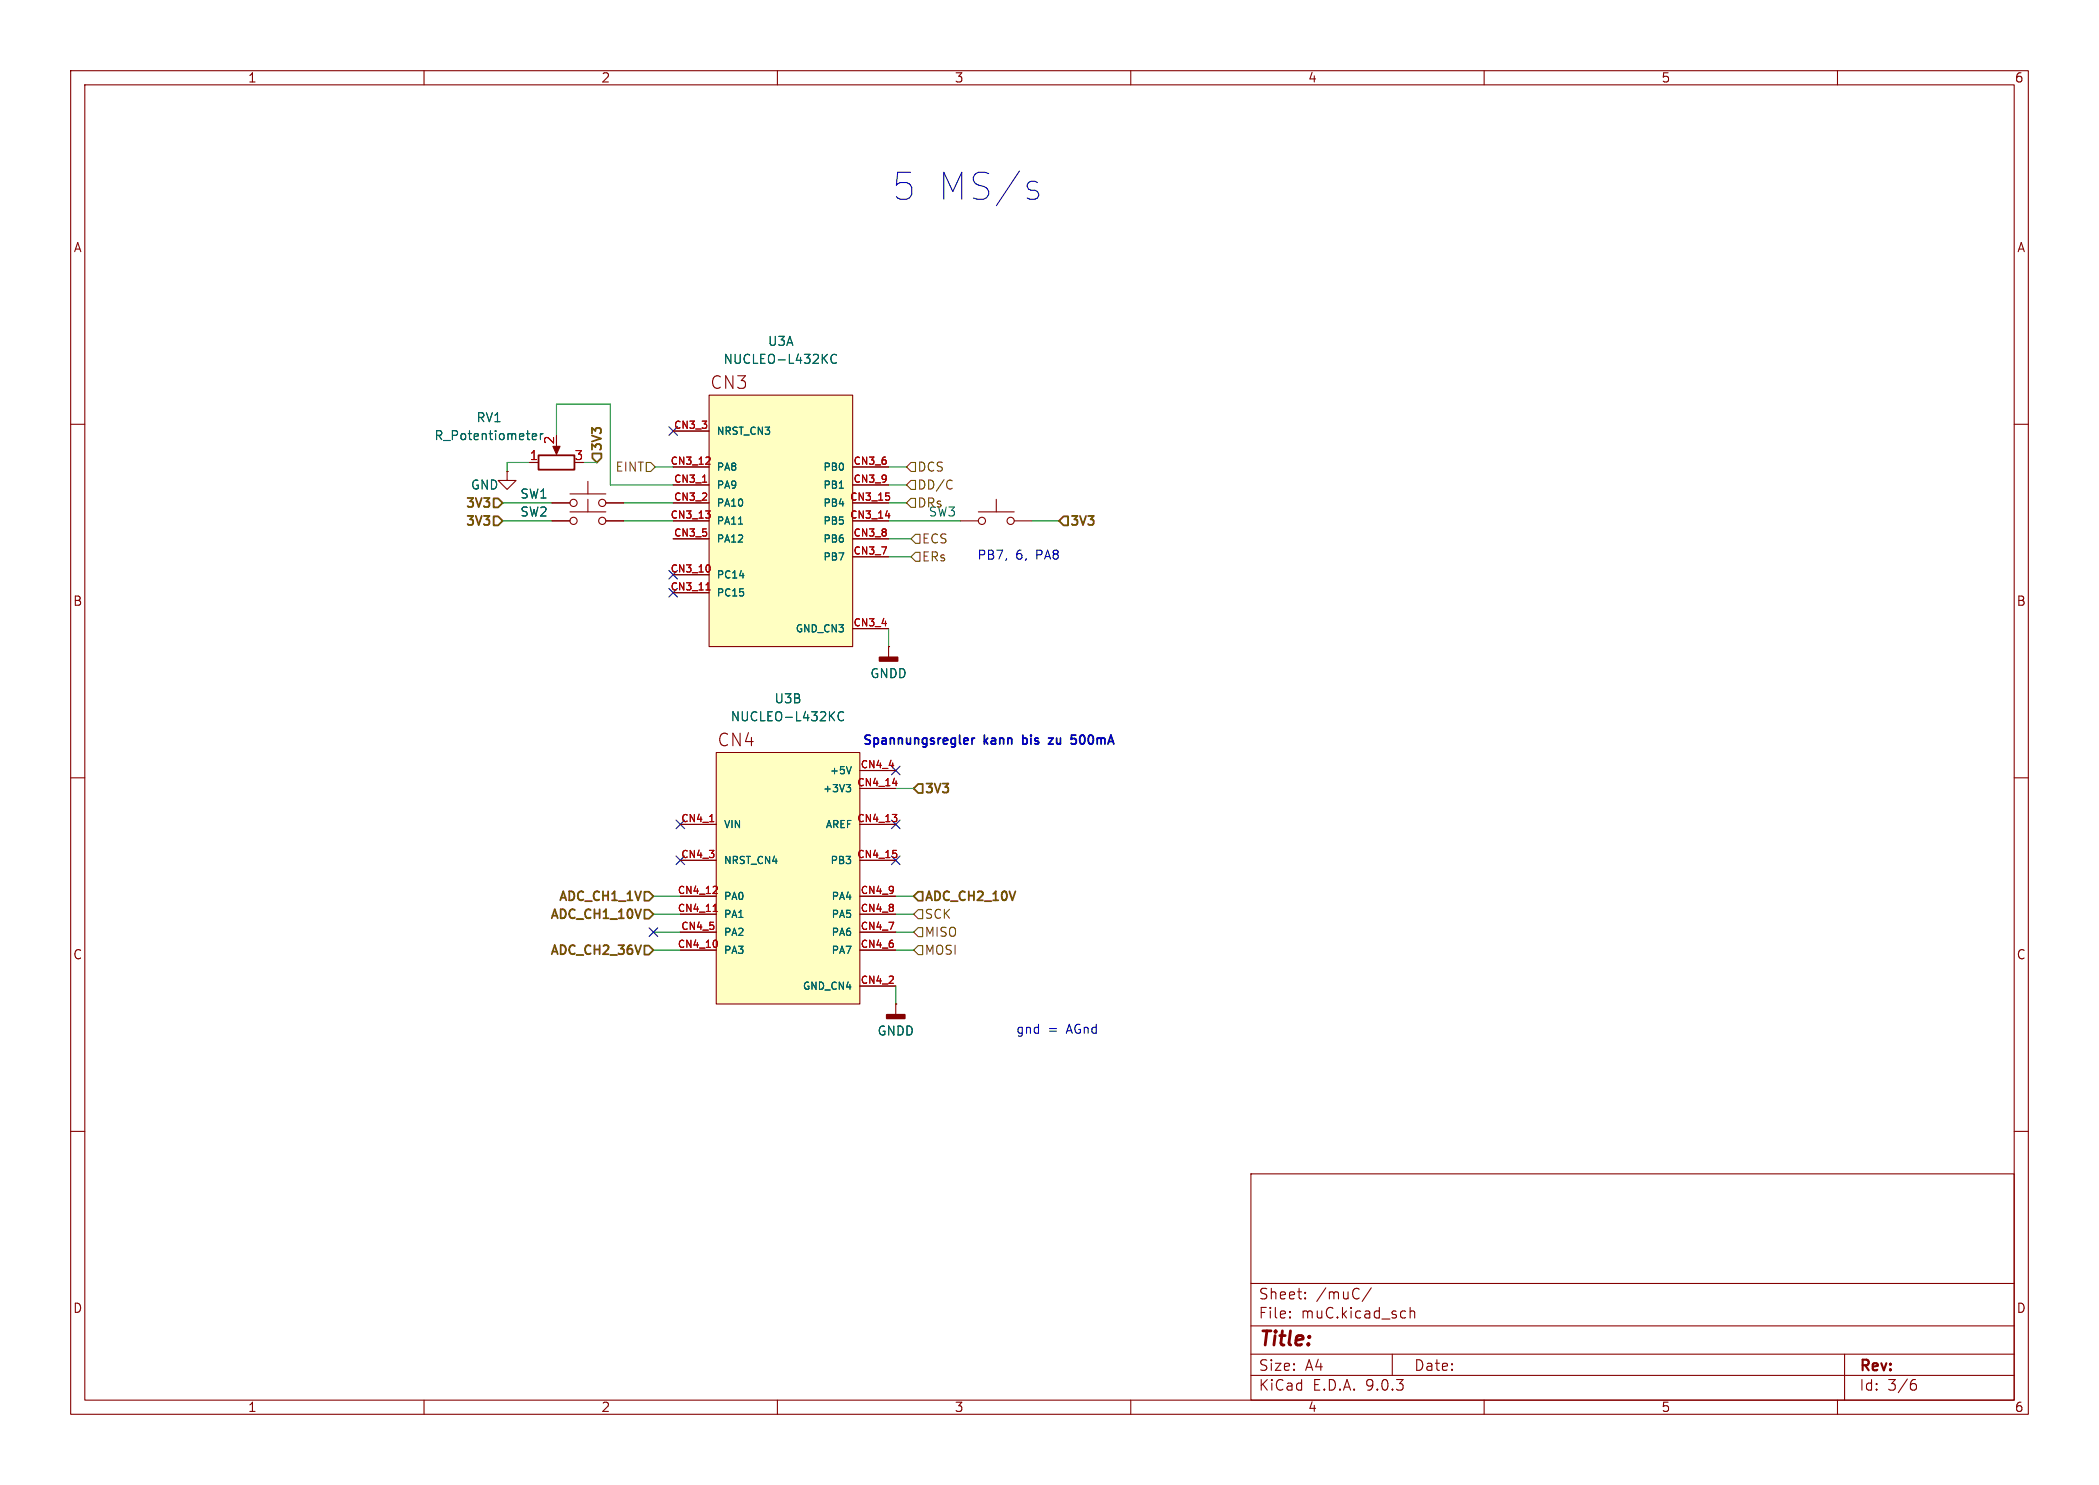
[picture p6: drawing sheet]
<svg xmlns="http://www.w3.org/2000/svg" width="297mm" height="210mm" viewBox="0 0 297 210" stroke-linecap="round" stroke-linejoin="round" font-family="sans-serif">
<g fill="none" stroke="#840000" stroke-width=".15">
<path d="M10 10h277v190h-277zM12 12h273v186h-273zM60 10v2M110 10v2M160 10v2M210 10v2M260 10v2M10 60h2M71.8 66.7v1.2h1.2l-1.2 1.3-1.3-1.3h1.3M71.8 66.7h.1M74.9 65.4h1.3M78.1 73.7h2.5"/>
<path d="M78.1 71.1h2.5M78.7 62.9v1M80.6 72.4h5.1M80.6 69.9h5.1M83.2 68.1v1.8M83.2 70.6v1.8M85.7 73.7h2.6M85.7 71.1h2.6M285 60h2M10 110h2M285 110h2M126.7 142h.1"/>
<path d="M126.7 142v1.5M10 160h2M177 166h108v32h-108zM285 160h2M60 198v2M110 198v2M160 198v2M177 194.5h108M177 191.5h108M177 187.5h108M177 181.5h108M182.5 186.3h.1l-.1 .1"/>
<path d="M182.5 186.3v.1M182.5 185.5v.1M182.5 185.5h.1l-.1 .1M184.7 183.6v.1M184.7 183.6h-.1l.1 .1M184.7 182.8v.1M184.7 182.8h-.1l.1 .1M194 182.1l-1.3 2M197 191.5v3M199.5 184.9v1.5M199.5 185.5a.37 .37 0 0 1 .7 .1v.8M210 198v2"/>
<path d="M260 198v2M261 191.5v6.5M270.6 195.7h.4l.2 .3-.1 .5-.2 .1h-.3M271 195.1l-.4 .1"/>
<circle cx="81.2" cy="71.1" r=".51"/>
<circle cx="81.2" cy="73.7" r=".51"/>
<circle cx="85.2" cy="71.1" r=".51"/>
<circle cx="85.2" cy="73.7" r=".51"/>
</g>
<path d="M76.2 64.4h5.1v2h-5.1z" fill="none" stroke="#840000" stroke-width=".25"/>
<path d="M78.2 63.1h1l-.5 1.2z" fill="#840000" stroke="#840000" stroke-width=".15"/>
<path d="M75.3 61.8l.6-.2v-.2l-.4-.1-.2 .2 .1 .6h.5M76.5 61.3v.9M76.8 61.3l-.2 .1-.1 .2" fill="none" stroke="#006464" stroke-width=".15"/>
<path d="M125.5 143.5h2.5v.5h-2.5z" fill="#840000" stroke="#840000" stroke-width=".25"/>
<path d="M100.3 55.9h20.3v35.5h-20.3z" fill="#ffffc2"/>
<g fill="none" stroke="#840000" stroke-width=".15">
<path d="M100.3 55.9h20.3v35.5h-20.3zM95.2 61h5.1M95.2 66h5.1M95.2 68.6h5.1M95.2 71.1h5.1M95.2 73.7h5.1M95.2 76.2h5.1M120.6 66h5.1M120.6 68.6h5.1M120.6 71.1h5.1M120.6 73.7h5.1M120.6 76.2h5.1"/>
<path d="M120.6 78.7h5.1M135.9 73.7h2.5M138.4 72.4h5.1M141 70.6v1.8M143.5 73.7h2.5M95.2 81.3h5.1M95.2 83.8h5.1M120.6 88.9h5.1M125.7 91.4h.1M125.7 91.4v1.6"/>
<circle cx="138.9" cy="73.7" r=".51"/>
<circle cx="143" cy="73.7" r=".51"/>
</g>
<path d="M99.4 68.2h.6M99.8 72.3h.7l-.4 .3M100.4 64.7l.1 .1-.1 .3-.6 .6h.7M100.4 72.7l.1 .1-.1 .4M100.4 80l.1 .3-.1 .5M125.3 72.9h.6M125.3 69.7h.5M125.8 70.2l.1 .1-.1 .4M99.9 83.4h.6" fill="none" stroke="#a90000" stroke-width=".15"/>
<path d="M118.4 50.2a.51 .51 0 0 0-.7 0 .51 .51 0 0 0-.1 .6 .48 .48 0 0 0 .2 .5 .48 .48 0 0 0 .6 0M104.5 74.1h.6M118.8 69h.5" fill="none" stroke="#006464" stroke-width=".15"/>
<path d="M124.5 93h2.5v.5h-2.5z" fill="#840000" stroke="#840000" stroke-width=".25"/>
<path d="M101.3 106.4h20.4v35.6h-20.4z" fill="#ffffc2"/>
<g fill="none" stroke="#840000" stroke-width=".15">
<path d="M71.8 66.7h.1M74.9 65.4h1.3M78.1 71.1h2.5M78.1 73.7h2.5M85.7 71.1h2.6M85.7 73.7h2.6M95.2 61h5.1M95.2 66h5.1M95.2 68.6h5.1M95.2 71.1h5.1M95.2 73.7h5.1M95.2 76.2h5.1"/>
<path d="M120.6 66h5.1M120.6 68.6h5.1M120.6 71.1h5.1M120.6 73.7h5.1M120.6 76.2h5.1M120.6 78.7h5.1M95.2 81.3h5.1M95.2 83.8h5.1M120.6 88.9h5.1M125.7 91.4h.1M96.3 116.6h5M101.3 106.4h20.4v35.6h-20.4z"/>
<path d="M121.7 116.6h5M121.7 109h5M121.7 111.5h5M96.3 121.7h5M96.3 126.7h5M96.3 129.3h5M96.3 131.8h5M96.3 134.4h5M121.7 121.7h5M121.7 126.7h5M121.7 129.3h5M121.7 131.8h5"/>
<path d="M121.7 134.4h5M121.7 139.4h5M126.7 142h.1"/>
</g>
<g fill="none" stroke="#a90000" stroke-width=".15">
<path d="M99.4 68.2h.6M99.8 72.3h.7l-.4 .3M100.4 64.7l.1 .1-.1 .3-.6 .6h.7M100.4 72.7l.1 .1-.1 .4M100.4 80l.1 .3-.1 .5M125.3 72.9h.6M125.3 69.7h.5M125.8 70.2l.1 .1-.1 .4M99.9 83.4h.6M100.4 116.2h.6M126.3 115.2h.6l-.3 .4M126.3 110.8h.6"/>
<path d="M126.8 115.6l.1 .2-.1 .4M100.9 128.9h.6M101.4 125.4l.1 .1-.1 .3-.5 .6h.6M101.4 133.1l.1 .3-.1 .5M126.4 120.3h.4M126.8 120.7l.1 .1-.1 .4"/>
</g>
<path d="M118.4 50.2a.51 .51 0 0 0-.7 0 .51 .51 0 0 0-.1 .6 .48 .48 0 0 0 .2 .5 .48 .48 0 0 0 .6 0M75.3 61.8l.6-.2v-.2l-.4-.1-.2 .2 .1 .6h.5M76.5 61.3v.9M76.8 61.3l-.2 .1-.1 .2M104.5 74.1h.6M118.8 69h.5M119.4 100.8a.51 .51 0 0 0-.7 0 .51 .51 0 0 0-.1 .6 .48 .48 0 0 0 .2 .5 .48 .48 0 0 0 .6-.1M119.7 111h.7l-.4 .3 .3 .1 .1 .4-.2 .2h-.3M120.5 108.4l-.4 1" fill="none" stroke="#006464" stroke-width=".15"/>
<path d="M91.4 65.4h.7l.6 .6-.6 .7h-.7zM128.9 78.7l.6-.6h.7v1.3h-.7zM128.9 70.5h.6v1.3h-.6l-.6-.7zM128.9 67.9h.6v1.3h-.6l-.6-.6zM128.9 76.2l.6-.6h.7v1.2h-.7zM128.9 65.4h.6v1.3h-.6l-.6-.7zM134.5 67.9l.2 .1M134.7 69l-.2 .2M129.9 133.7h.7v1.3h-.7l-.6-.6zM129.9 131.2h.7v1.3h-.7l-.6-.7zM129.9 128.7h.7v1.2h-.7l-.6-.6z" fill="none" stroke="#725600" stroke-width=".15"/>
<path d="M69.8 73h.7l.6 .7-.6 .6h-.7zM69.8 70.5h.7l.6 .6-.6 .7h-.7zM83.8 64.1h1.3v.7l-.6 .6-.7-.6zM150.5 73h.6v1.3h-.6l-.6-.6zM129.9 110.9h.7v1.2h-.7l-.6-.6zM90.7 133.7l-.4 1.2M90.7 128.6l-.4 1.3M91.2 133.7h.6l.7 .7-.7 .6h-.6zM91.2 128.7h.6l.7 .6-.7 .6h-.6zM91.2 126.1h.6l.7 .6-.7 .7h-.6zM129.9 126.1h.7v1.3h-.7l-.6-.7z" fill="none" stroke="#725600" stroke-width=".25"/>
<g fill="none" stroke="#009600" stroke-width=".15">
<path d="M71.1 71.1h7M71.1 73.7h7M74.9 65.4h-3.1v1.3M78.7 61.6v-4.4h7.7v11.4h8.8M82.5 65.4h2M88.3 71.1h6.9M88.3 73.7h6.9M92.7 66h2.5M125.7 66h2.6M125.7 71.1h2.6M125.7 73.7h10.2M125.7 76.2h3.2"/>
<path d="M125.7 78.7h3.2M125.7 68.6h2.6M146 73.7h3.9M125.7 88.9v2.5M126.7 111.5h2.6M92.5 134.4h3.8M92.5 131.8h3.8M92.5 126.7h3.8M92.5 129.3h3.8M126.7 134.4h2.6M126.7 139.4v2.6M126.7 131.8h2.6"/>
<path d="M126.7 126.7h2.6M126.7 129.3h2.6"/>
</g>
<g fill="none" stroke="#000084" stroke-width=".15">
<path d="M94.6 60.4l1.3 1.2M95.9 60.4l-1.3 1.2M94.6 80.7l1.3 1.2M94.6 83.2l1.3 1.2M95.9 80.7l-1.3 1.2M95.9 83.2l-1.3 1.2M95.7 116l1.2 1.2M96.9 116l-1.2 1.2M126.1 108.4l1.3 1.2M126.1 116l1.3 1.2M127.4 108.4l-1.3 1.2M127.4 116l-1.3 1.2"/>
<path d="M91.8 131.2l1.3 1.2M93.1 131.2l-1.3 1.2M95.7 121.1l1.2 1.2M96.9 121.1l-1.2 1.2M126.1 121.1l1.3 1.2M127.4 121.1l-1.3 1.2"/>
</g>
<path d="M145.9 26.9h.5l.4 .2 .2 .5-.2 .4-.4 .2h-.7M145.9 25.6h.5l.4 .2" fill="none" stroke="#0000c2" stroke-width=".15"/>
<path d="M137.5 104.4v.8M137.9 104.4h-.2l-.2 .2M148.4 104.4h.6l-.6 .8h.6M151.7 104.4h.3l.3 .3v.3l-.1 .2h-.5M152.2 104h-.6v.6" fill="none" stroke="#0000c2" stroke-width=".25"/>
<text font-size="5.3" fill="#0000c2" x="126.3" y="28.6">5 MS/s</text>
<text font-size="2.8" fill="#840000" x="178" y="190.9">Title:</text>
<g font-size="2.5" fill="#840000">
<text x="100.4" y="55.2">CN3</text>
<text x="101.5" y="105.8">CN4</text>
</g>
<g font-size="2.1" fill="#840000">
<text x="178" y="184">Sheet:</text>
<text x="186.2" y="184">/muC/</text>
<text x="178" y="186.7">File:</text>
<text x="184.1" y="186.7">muC.kicad_sch</text>
<text x="178" y="196.9">KiCad</text>
<text x="178" y="194.1">Size:</text>
<text x="184.7" y="194.1">A4</text>
<text x="185.7" y="196.9">E.D.A.</text>
<text x="193.3" y="196.9">9.0.3</text>
<text x="200" y="194.1">Date:</text>
<text x="263" y="194.3">Rev:</text>
<text x="263" y="196.9">Id:</text>
<text x="267.1" y="196.9">3/6</text>
</g>
<g font-size="1.8" fill="#840000">
<text x="35" y="11.9">1</text>
<text x="85" y="11.9">2</text>
<text x="135" y="11.9">3</text>
<text x="185" y="11.9">4</text>
<text x="235" y="11.9">5</text>
<text x="285" y="11.9">6</text>
<text x="10.3" y="35.9">A</text>
<text x="285.3" y="35.9">A</text>
<text x="10.3" y="85.9">B</text>
<text x="285.3" y="85.9">B</text>
<text x="10.3" y="135.9">C</text>
<text x="285.3" y="135.9">C</text>
<text x="10.3" y="185.9">D</text>
<text x="285.3" y="185.9">D</text>
<text x="35" y="199.9">1</text>
<text x="85" y="199.9">2</text>
<text x="135" y="199.9">3</text>
<text x="185" y="199.9">4</text>
<text x="235" y="199.9">5</text>
<text x="285" y="199.9">6</text>
</g>
<g font-size="1.8" fill="#006464">
<text x="102.3" y="51.7">NUCLEO-L432KC</text>
<text x="108.6" y="49.1">U3A</text>
<text x="67.3" y="59.9">RV1</text>
<text x="61.4" y="62.5">R_Potentiometer</text>
<text x="66.5" y="69.4">GND</text>
<text x="73.5" y="70.7">SW1</text>
<text x="73.5" y="73.3">SW2</text>
<text x="131.3" y="73.3">SW3</text>
<text x="109.5" y="99.7">U3B</text>
<text x="123.1" y="96.1">GNDD</text>
<text x="103.3" y="102.2">NUCLEO-L432KC</text>
<text x="124.1" y="146.7">GNDD</text>
</g>
<g font-size="1.8" fill="#a90000">
<text x="74.9" y="65.2">1</text>
<text x="78.5" y="62.9" transform="rotate(-90 78.5 62.9)">2</text>
<text x="81.2" y="65.2">3</text>
</g>
<g font-size="1.8" fill="#725600">
<text x="85.5" y="63.9" transform="rotate(-90 85.5 63.9)">3V3</text>
<text x="87" y="66.9">EINT</text>
<text x="129.7" y="72">DRs</text>
<text x="129.7" y="69.4">DD/C</text>
<text x="129.7" y="66.9">DCS</text>
<text x="65.6" y="74.7">3V3</text>
<text x="65.6" y="72.1">3V3</text>
<text x="130.4" y="77.1">ECS</text>
<text x="151.3" y="74.7">3V3</text>
<text x="130.4" y="79.6">ERs</text>
<text x="130.7" y="112.5">3V3</text>
<text x="77.6" y="130.3">ADC_CH1_10V</text>
<text x="78.8" y="127.8">ADC_CH1_1V</text>
<text x="130.7" y="130.1">SCK</text>
<text x="130.7" y="127.8">ADC_CH2_10V</text>
<text x="77.6" y="135.4">ADC_CH2_36V</text>
<text x="130.7" y="135.2">MOSI</text>
<text x="130.7" y="132.7">MISO</text>
</g>
<g font-size="1.8" fill="#0000c2">
<text x="138.2" y="79.4">PB7,</text>
<text x="143.7" y="79.4">6,</text>
<text x="146.7" y="79.4">PA8</text>
<text x="121.9" y="105.7">Spannungsregler</text>
<text x="139.2" y="105.7">kann</text>
<text x="145.2" y="105.7">bis</text>
<text x="149.4" y="105.7">zu</text>
<text x="153.1" y="105.7">500mA</text>
<text x="143.7" y="146.4">gnd</text>
<text x="148.3" y="146.4">=</text>
<text x="151.1" y="146.4">AGnd</text>
</g>
<g font-size="1.4" fill="#a90000">
<text x="94.8" y="65.8">CN3_12</text>
<text x="95.3" y="60.7">CN3_3</text>
<text x="120.7" y="65.8">CN3_6</text>
<text x="95.3" y="68.3">CN3_1</text>
<text x="95.3" y="70.9">CN3_2</text>
<text x="120.2" y="70.9">CN3_15</text>
<text x="120.7" y="68.3">CN3_9</text>
<text x="94.8" y="73.4">CN3_13</text>
<text x="95.3" y="75.9">CN3_5</text>
<text x="120.2" y="73.4">CN3_14</text>
<text x="120.7" y="75.9">CN3_8</text>
<text x="94.8" y="81">CN3_10</text>
<text x="94.8" y="83.6">CN3_11</text>
<text x="120.7" y="78.5">CN3_7</text>
<text x="120.7" y="88.6">CN3_4</text>
<text x="121.2" y="111.3">CN4_14</text>
<text x="121.7" y="108.7">CN4_4</text>
<text x="96.3" y="116.3">CN4_1</text>
<text x="121.2" y="116.3">CN4_13</text>
<text x="96.3" y="121.4">CN4_3</text>
<text x="121.2" y="121.4">CN4_15</text>
<text x="95.8" y="126.5">CN4_12</text>
<text x="95.8" y="129">CN4_11</text>
<text x="96.3" y="131.6">CN4_5</text>
<text x="121.7" y="126.5">CN4_9</text>
<text x="121.7" y="129">CN4_8</text>
<text x="121.7" y="131.6">CN4_7</text>
<text x="95.8" y="134.1">CN4_10</text>
<text x="121.7" y="134.1">CN4_6</text>
<text x="121.7" y="139.2">CN4_2</text>
</g>
<g font-size="1.4" fill="#006464">
<text x="101.3" y="61.7">NRST_CN3</text>
<text x="101.3" y="66.8">PA8</text>
<text x="101.3" y="69.3">PA9</text>
<text x="101.3" y="71.9">PA10</text>
<text x="116.4" y="66.8">PB0</text>
<text x="116.4" y="69.3">PB1</text>
<text x="116.4" y="71.9">PB4</text>
<text x="101.3" y="74.4">PA11</text>
<text x="101.3" y="76.9">PA12</text>
<text x="116.4" y="74.4">PB5</text>
<text x="116.4" y="76.9">PB6</text>
<text x="101.3" y="82">PC14</text>
<text x="116.4" y="79.5">PB7</text>
<text x="101.3" y="84.6">PC15</text>
<text x="112.5" y="89.6">GND_CN3</text>
<text x="116.3" y="112.2">+3V3</text>
<text x="117.3" y="109.7">+5V</text>
<text x="102.4" y="117.3">VIN</text>
<text x="116.7" y="117.3">AREF</text>
<text x="102.4" y="122.4">NRST_CN4</text>
<text x="117.4" y="122.4">PB3</text>
<text x="102.4" y="127.5">PA0</text>
<text x="102.4" y="130">PA1</text>
<text x="117.5" y="127.5">PA4</text>
<text x="117.5" y="130">PA5</text>
<text x="102.4" y="132.6">PA2</text>
<text x="102.4" y="135.1">PA3</text>
<text x="117.5" y="132.6">PA6</text>
<text x="117.5" y="135.1">PA7</text>
<text x="113.5" y="140.2">GND_CN4</text>
</g>
</svg>
